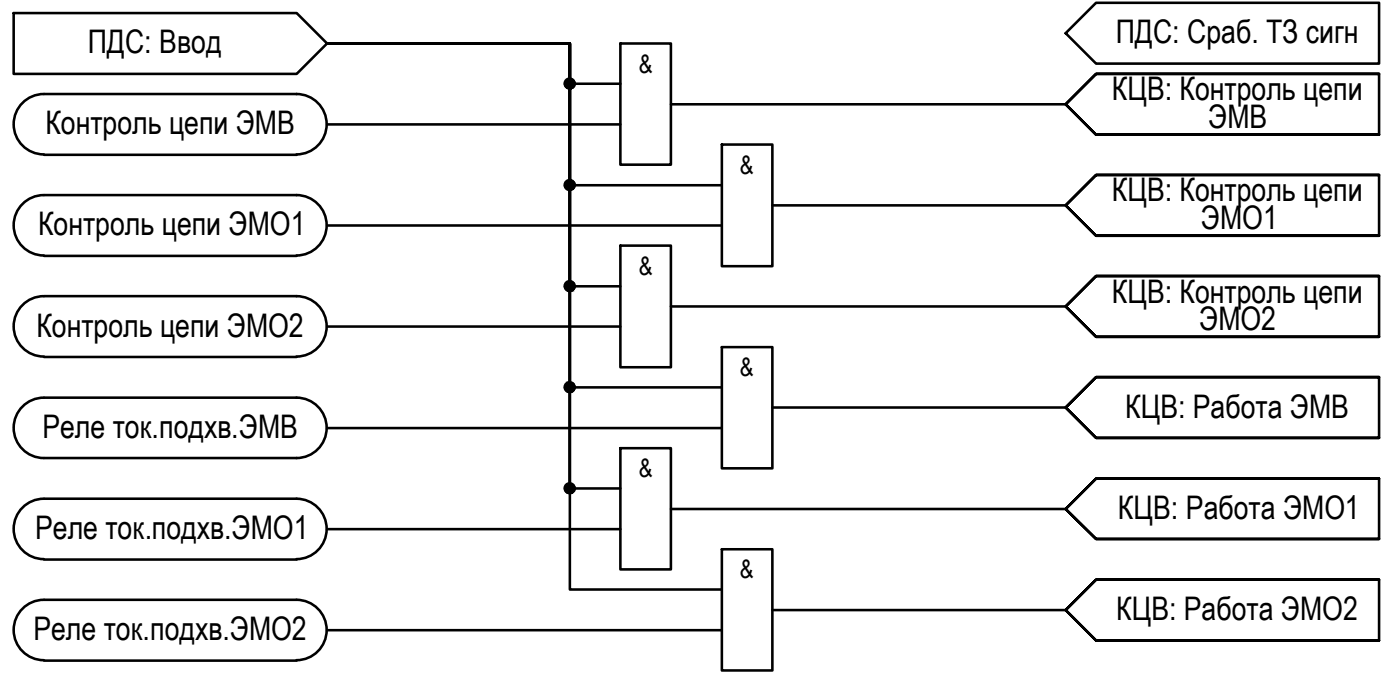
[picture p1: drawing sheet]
<svg xmlns="http://www.w3.org/2000/svg" width="138mm" height="67mm" viewBox="0 0 138 67" stroke-linecap="round" stroke-linejoin="round" font-family="sans-serif">
<!-- layer: 0 -->
<g fill="none" stroke="#000" stroke-width=".25">
<path d="M1.4 1.3h27.9l3 3-3 3h-27.9zM4.4 15.3h24.9M29.3 9.3a2.98 2.98 0 0 1 3 3 2.98 2.98 0 0 1-3 3M29.3 19.3a2.98 2.98 0 0 1 3 3 2.98 2.98 0 0 1-3 3M29.3 9.3h-25a2.98 2.98 0 0 0-2.9 3 2.98 2.98 0 0 0 2.9 3M29.3 19.3h-25a2.98 2.98 0 0 0-2.9 3 2.98 2.98 0 0 0 2.9 3M32.3 12.3h29M61.3 4.3h5v12h-5zM61.3 8.3h-5v-4h-24h24v14h15.1M66.3 10.3h39.1M71.4 14.3h5v12h-5zM108.4 .3h28v6h-28l-3-3z"/>
<path d="M136.4 7.3h-28l-3 3 3 3h28v-6h-28l-3 3 3 3h28M136.4 17.3h-28l-3 3 3 3h28v-6h-28l-3 3 3 3h28M4.4 25.3h24.9M4.4 35.3h24.9M29.3 29.3a2.98 2.98 0 0 1 3 3 2.98 2.98 0 0 1-3 2.9M29.3 39.3a2.98 2.98 0 0 1 3 3 2.98 2.98 0 0 1-3 3M29.3 29.3h-25a2.98 2.98 0 0 0-2.9 3 2.98 2.98 0 0 0 2.9 2.9M29.3 39.3h-25a2.98 2.98 0 0 0-2.9 3 2.98 2.98 0 0 0 2.9 3h25M32.3 22.3h39.1M32.3 32.3h29M61.3 24.3h5v12h-5zM61.3 28.3h-5v-24h-24h24v34h15.1"/>
<path d="M66.3 30.3h39.1M71.4 34.3h5v12h-5zM76.4 20.3h29M136.4 27.3h-28l-3 3 3 3h28v-6h-28l-3 3 3 3h28M136.4 37.3h-28l-3 3 3 3h28v-6h-28l-3 3 3 3h28M4.4 55.3h24.9M29.3 49.3a2.98 2.98 0 0 1 3 3 2.98 2.98 0 0 1-3 3M29.3 59.3a2.98 2.98 0 0 1 3 3 2.98 2.98 0 0 1-3 3M29.3 49.3h-25a2.98 2.98 0 0 0-2.9 3 2.98 2.98 0 0 0 2.9 3M29.3 59.3h-25a2.98 2.98 0 0 0-2.9 3 2.98 2.98 0 0 0 2.9 3M32.3 42.3h39.1M32.3 52.3h29"/>
<path d="M61.3 44.3h5v12h-5zM61.3 48.3h-5v-44h-24h24v54h15.1M66.3 50.3h39.1M71.4 54.3h5v12h-5zM76.4 40.3h29M136.4 47.3h-28l-3 3 3 3h28v-6h-28l-3 3 3 3h28M136.4 57.3h-28l-3 3 3 3h28v-6h-28l-3 3 3 3h28M4.4 65.3h24.9M32.3 62.3h39.1M76.4 60.3h29"/>
<circle cx="56.3" cy="8.3" r=".49"/>
<circle cx="56.3" cy="18.3" r=".49"/>
<circle cx="56.3" cy="28.3" r=".49"/>
<circle cx="56.3" cy="38.3" r=".49"/>
<circle cx="56.3" cy="48.3" r=".49"/>
</g>
<g fill="#000" stroke="#000" stroke-width=".1">
<path d="M56 18h.7zM56.3 8.8h.2zM56.3 18.8h.2zM56.3 7.8h.1zM56.3 17.8h.1zM56.3 38.8h.2zM56.3 28.8h.2zM56.3 37.8h.1zM56.3 27.8h.1zM56 48.6h.7zM56.3 48.8h.2zM56.3 47.8h.1z"/>
<path d="M56.3 8.8h.1zM56.3 8.8h.1z"/>
<path d="M56.3 18.8h.1zM56.3 18.8h.1z"/>
<path d="M56.3 7.8h.2zM56.3 7.8h.2z"/>
<path d="M56.3 17.8h.2zM56.3 17.8h.2z"/>
<path d="M56.3 7.8h.2zM56.2 7.8h.3z"/>
<path d="M56.3 17.8h.2zM56.2 17.8h.3z"/>
<path d="M56.2 7.8l.4 .1zM56.2 7.8l.4 .1z"/>
<path d="M56.2 8.8h.3zM56.2 8.8h.3z"/>
<path d="M56.2 17.8h.4zM56.2 17.8h.4z"/>
<path d="M56.2 18.8h.3zM56.2 18.8h.3z"/>
<path d="M56.1 7.9h.5zM56.1 7.9h.5z"/>
<path d="M56.1 8.7h.5zM56.1 8.7l.4 .1z"/>
<path d="M56.1 17.8h.5zM56.1 17.8h.5z"/>
<path d="M56.1 18.7h.5zM56.1 18.7l.4 .1z"/>
<path d="M56.1 7.9h.5zM56.1 7.9h.5z"/>
<path d="M56.1 8.7h.5zM56.1 8.7h.5z"/>
<path d="M56.1 17.8l.5 .1zM56.1 17.8l.5 .1z"/>
<path d="M56.1 18.7h.5zM56.1 18.7h.5z"/>
<path d="M56 7.9h.7zM56 7.9h.7z"/>
<path d="M56 8.7h.6zM56 8.7h.6z"/>
<path d="M56 17.9h.7zM56 17.9h.7z"/>
<path d="M56 18.7h.6zM56 18.7h.6z"/>
<path d="M56 8.7h.7zM56 8.7h.7z"/>
<path d="M56 8.7h.7zM56 8.7h.6z"/>
<path d="M56 17.9l.7 .1zM56 17.9l.7 .1zM56 18h.7z"/>
<path d="M56 18.7h.7zM56 18.7h.6z"/>
<path d="M56 7.9h.7zM56 7.9h.7z"/>
<path d="M56 7.9l.7 .1zM56 7.9l.7 .1z"/>
<path d="M56 8h.8zM56 8h.8z"/>
<path d="M56 8.6l.7 .1zM56 8.6l.7 .1z"/>
<path d="M56 18h.8zM56 18h.8z"/>
<path d="M56 18.6h.7zM56 18.6h.7z"/>
<path d="M56 18.6h.7zM56 18.6l.7 .1z"/>
<path d="M55.9 8l.9 .1zM55.9 8l.9 .1z"/>
<path d="M55.9 8.6h.9zM55.9 8.6h.8z"/>
<path d="M55.9 18l.9 .1zM55.9 18l.9 .1z"/>
<path d="M55.9 18.6h.9zM55.9 18.6h.8z"/>
<path d="M55.9 8.1h.9zM55.9 8.1h.9z"/>
<path d="M55.9 8.1l.9 .1zM55.9 8.1l.9 .1z"/>
<path d="M55.9 8.2h1zM55.9 8.2h1z"/>
<path d="M55.9 8.4l.9 .1zM55.9 8.4l.9 .1z"/>
<path d="M55.9 8.5h.9zM55.9 8.5h.9z"/>
<path d="M55.9 8.5h.9zM55.9 8.5l.9 .1z"/>
<path d="M55.9 18.1h.9zM55.9 18.1h.9z"/>
<path d="M55.9 18.1h.9zM55.9 18.1h.9z"/>
<path d="M55.9 18.1l1 .1zM55.9 18.1l1 .1z"/>
<path d="M55.9 18.4l.9 .1zM55.9 18.4l.9 .1z"/>
<path d="M55.9 18.5h.9zM55.9 18.5h.9z"/>
<path d="M55.9 18.5h.9zM55.9 18.5l.9 .1z"/>
<path d="M55.9 8.2h1zM55.9 8.2h1z"/>
<path d="M55.8 8.2l1.1 .1zM55.8 8.2l1.1 .1z"/>
<path d="M55.8 8.3l1.1 .1v-.1zM55.8 8.3l1.1 .1h-1.1z"/>
<path d="M55.8 8.4h1.1zM55.8 8.4h1.1z"/>
<path d="M55.9 8.4h1zM55.9 8.4h.9z"/>
<path d="M55.9 18.2l1 .1v-.1zM55.9 18.2l1 .1h-1.1z"/>
<path d="M55.8 18.3h1.1zM55.8 18.3h1.1z"/>
<path d="M55.8 18.3l1.1 .1zM55.8 18.3l1.1 .1z"/>
<path d="M55.8 18.4h1.1zM55.8 18.4h1.1z"/>
<path d="M55.9 18.4h1zM55.9 18.4h.9z"/>
<path d="M56.3 38.8h.1zM56.3 38.8h.1z"/>
<path d="M56.3 28.8h.1zM56.3 28.8h.1z"/>
<path d="M56.3 37.8h.2zM56.3 37.8h.2z"/>
<path d="M56.3 27.8h.2zM56.3 27.8h.2z"/>
<path d="M56.3 37.8h.2zM56.2 37.8h.3z"/>
<path d="M56.3 27.8h.2zM56.2 27.8h.3z"/>
<path d="M56.2 37.8h.4zM56.1 37.8h.5z"/>
<path d="M56.2 38.8h.3zM56.2 38.8h.3z"/>
<path d="M56.2 27.8h.4zM56.1 27.8h.5z"/>
<path d="M56.2 28.8h.3zM56.2 28.8h.3z"/>
<path d="M56.1 37.8l.5 .1zM56.1 37.8l.5 .1z"/>
<path d="M56.1 38.8h.5zM56.1 38.8h.4z"/>
<path d="M56.1 27.8l.5 .1zM56.1 27.8l.5 .1z"/>
<path d="M56.1 28.8h.5zM56.1 28.8h.4z"/>
<path d="M56.1 37.9h.5zM56 37.9h.6z"/>
<path d="M56.1 38.7h.5zM56.1 38.7l.5 .1z"/>
<path d="M56.1 27.9h.5zM56 27.9h.6z"/>
<path d="M56.1 28.7h.5zM56.1 28.7l.5 .1z"/>
<path d="M56 37.9h.7zM56 37.9h.7z"/>
<path d="M56 38.7h.6zM56 38.7h.6z"/>
<path d="M56 27.9h.7zM56 27.9h.7z"/>
<path d="M56 28.7h.6zM56 28.7h.6z"/>
<path d="M56 37.9l.7 .1zM56 37.9l.7 .1z"/>
<path d="M56 38.7h.7zM56 38.7h.6z"/>
<path d="M56 27.9l.7 .1zM56 27.9l.7 .1z"/>
<path d="M56 28.7h.7zM56 28.7h.6z"/>
<path d="M56 38h.7zM56 38h.7z"/>
<path d="M56 38h.8zM56 38h.8z"/>
<path d="M56 38.6h.7zM56 38.6h.7z"/>
<path d="M56 38.6h.7zM56 38.6l.7 .1z"/>
<path d="M56 28h.7zM56 28h.7z"/>
<path d="M56 28h.8zM55.9 28h.9z"/>
<path d="M56 28.6h.7zM56 28.6h.7z"/>
<path d="M56 28.6h.7zM56 28.6l.7 .1z"/>
<path d="M55.9 38l.9 .1zM55.9 38l.9 .1z"/>
<path d="M55.9 38.5h.9zM55.9 38.5l.8 .1z"/>
<path d="M55.9 28h.9zM55.9 28h.9z"/>
<path d="M55.9 28.6h.9zM55.9 28.6h.8z"/>
<path d="M55.9 38.1h.9zM55.9 38.1h.9z"/>
<path d="M55.9 38.1l.9 .1zM55.9 38.1l.9 .1z"/>
<path d="M55.9 38.2h1zM55.9 38.2h1z"/>
<path d="M55.9 38.4l.9 .1zM55.9 38.4l.9 .1z"/>
<path d="M55.9 38.5h.9zM55.9 38.5h.9z"/>
<path d="M55.9 38.5h.9zM55.9 38.5h.9z"/>
<path d="M55.9 28l.9 .1zM55.9 28l.9 .1z"/>
<path d="M55.9 28.1l.9 .1v-.1zM55.9 28.1l.9 .1h-.9z"/>
<path d="M55.9 28.2h1zM55.9 28.2h1z"/>
<path d="M55.9 28.4l.9 .1zM55.9 28.4l.9 .1z"/>
<path d="M55.9 28.5h.9zM55.9 28.5h.9z"/>
<path d="M55.9 28.5h.9zM55.9 28.5l.9 .1z"/>
<path d="M55.9 38.2h1zM55.9 38.2h1z"/>
<path d="M55.8 38.2l1.1 .1zM55.8 38.2l1.1 .1z"/>
<path d="M55.8 38.3h1.1zM55.8 38.3h1.1z"/>
<path d="M55.8 38.3l1.1 .1zM55.8 38.3l1.1 .1z"/>
<path d="M55.9 38.4h1zM55.9 38.4h.9z"/>
<path d="M55.9 28.2l1 .1zM55.9 28.2l1 .1z"/>
<path d="M55.8 28.3h1.1zM55.8 28.3h1.1z"/>
<path d="M55.8 28.3h1.1zM55.8 28.3h1.1z"/>
<path d="M55.8 28.3l1.1 .1zM55.8 28.3l1.1 .1z"/>
<path d="M55.9 28.4h1zM55.9 28.4h.9z"/>
<path d="M56.3 48.8h.1zM56.3 48.8h.1z"/>
<path d="M56.3 47.8h.2zM56.3 47.8h.2z"/>
<path d="M56.3 47.8h.2zM56.2 47.8h.3z"/>
<path d="M56.2 47.8l.4 .1zM56.2 47.8l.4 .1z"/>
<path d="M56.2 48.7h.3zM56.2 48.7l.3 .1z"/>
<path d="M56.1 47.9h.5zM56.1 47.9h.5z"/>
<path d="M56.1 48.7h.5zM56.1 48.7h.4z"/>
<path d="M56.1 47.9h.5zM56.1 47.9h.5z"/>
<path d="M56.1 48.7h.5zM56.1 48.7h.5z"/>
<path d="M56 47.9h.7zM56 47.9h.7z"/>
<path d="M56 48.7h.6zM56 48.7h.6z"/>
<path d="M56 47.9h.7zM56 47.9h.7z"/>
<path d="M56 48.7h.7zM56 48.7h.6z"/>
<path d="M56 47.9l.7 .1zM56 47.9l.7 .1z"/>
<path d="M56 48h.8zM56 48h.8z"/>
<path d="M56 48.6h.7zM56 48.6l.7 .1z"/>
<path d="M55.9 48l.9 .1zM55.9 48l.9 .1z"/>
<path d="M55.9 48.6h.9zM55.9 48.6h.8zM56 48.6h.7z"/>
<path d="M55.9 48.1h.9zM55.9 48.1h.9z"/>
<path d="M55.9 48.1l.9 .1zM55.9 48.1l.9 .1z"/>
<path d="M55.9 48.2h1zM55.9 48.2h1z"/>
<path d="M55.9 48.5h.9zM55.9 48.5h.9z"/>
<path d="M55.9 48.5h.9zM55.9 48.5h.9z"/>
<path d="M55.9 48.5h.9zM55.9 48.5l.9 .1z"/>
<path d="M55.9 48.2h1zM55.9 48.2h1z"/>
<path d="M55.8 48.2l1.1 .1zM55.8 48.2l1.1 .1z"/>
<path d="M55.8 48.3h1.1zM55.8 48.3h1.1z"/>
<path d="M55.8 48.3l1.1 .1v-.1zM55.8 48.3l1.1 .1h-1z"/>
<path d="M55.9 48.4h1zM55.9 48.4l.9 .1z"/>
</g>
<g font-size="3.2">
<text x="8.7" y="5.3">ПДС: Ввод</text>
<text x="110.3" y="4.3">ПДС: Сраб. ТЗ сигн</text>
<text x="109.9" y="9.9">КЦВ: Контроль цепи</text>
<text x="4.5" y="13.3">Контроль цепи ЭМВ</text>
<text x="119.5" y="12.6">ЭМВ</text>
<text x="3.8" y="23.3">Контроль цепи ЭМО1</text>
<text x="109.9" y="19.9">КЦВ: Контроль цепи</text>
<text x="118.7" y="22.6">ЭМО1</text>
<text x="109.9" y="29.9">КЦВ: Контроль цепи</text>
<text x="3.6" y="33.3">Контроль цепи ЭМО2</text>
<text x="118.6" y="32.6">ЭМО2</text>
<text x="111.2" y="41.3">КЦВ: Работа ЭМВ</text>
<text x="4.2" y="43.3">Реле ток.подхв.ЭМВ</text>
<text x="3.5" y="53.3">Реле ток.подхв.ЭМО1</text>
<text x="110.5" y="51.3">КЦВ: Работа ЭМО1</text>
<text x="3.3" y="63.3">Реле ток.подхв.ЭМО2</text>
<text x="110.4" y="61.3">КЦВ: Работа ЭМО2</text>
</g>
<g font-size="2.5">
<text x="63.2" y="7.2">&amp;</text>
<text x="73.1" y="17.2">&amp;</text>
<text x="63.2" y="27.2">&amp;</text>
<text x="73.1" y="37.2">&amp;</text>
<text x="63.2" y="47.2">&amp;</text>
<text x="73.1" y="57.2">&amp;</text>
</g>
</svg>
